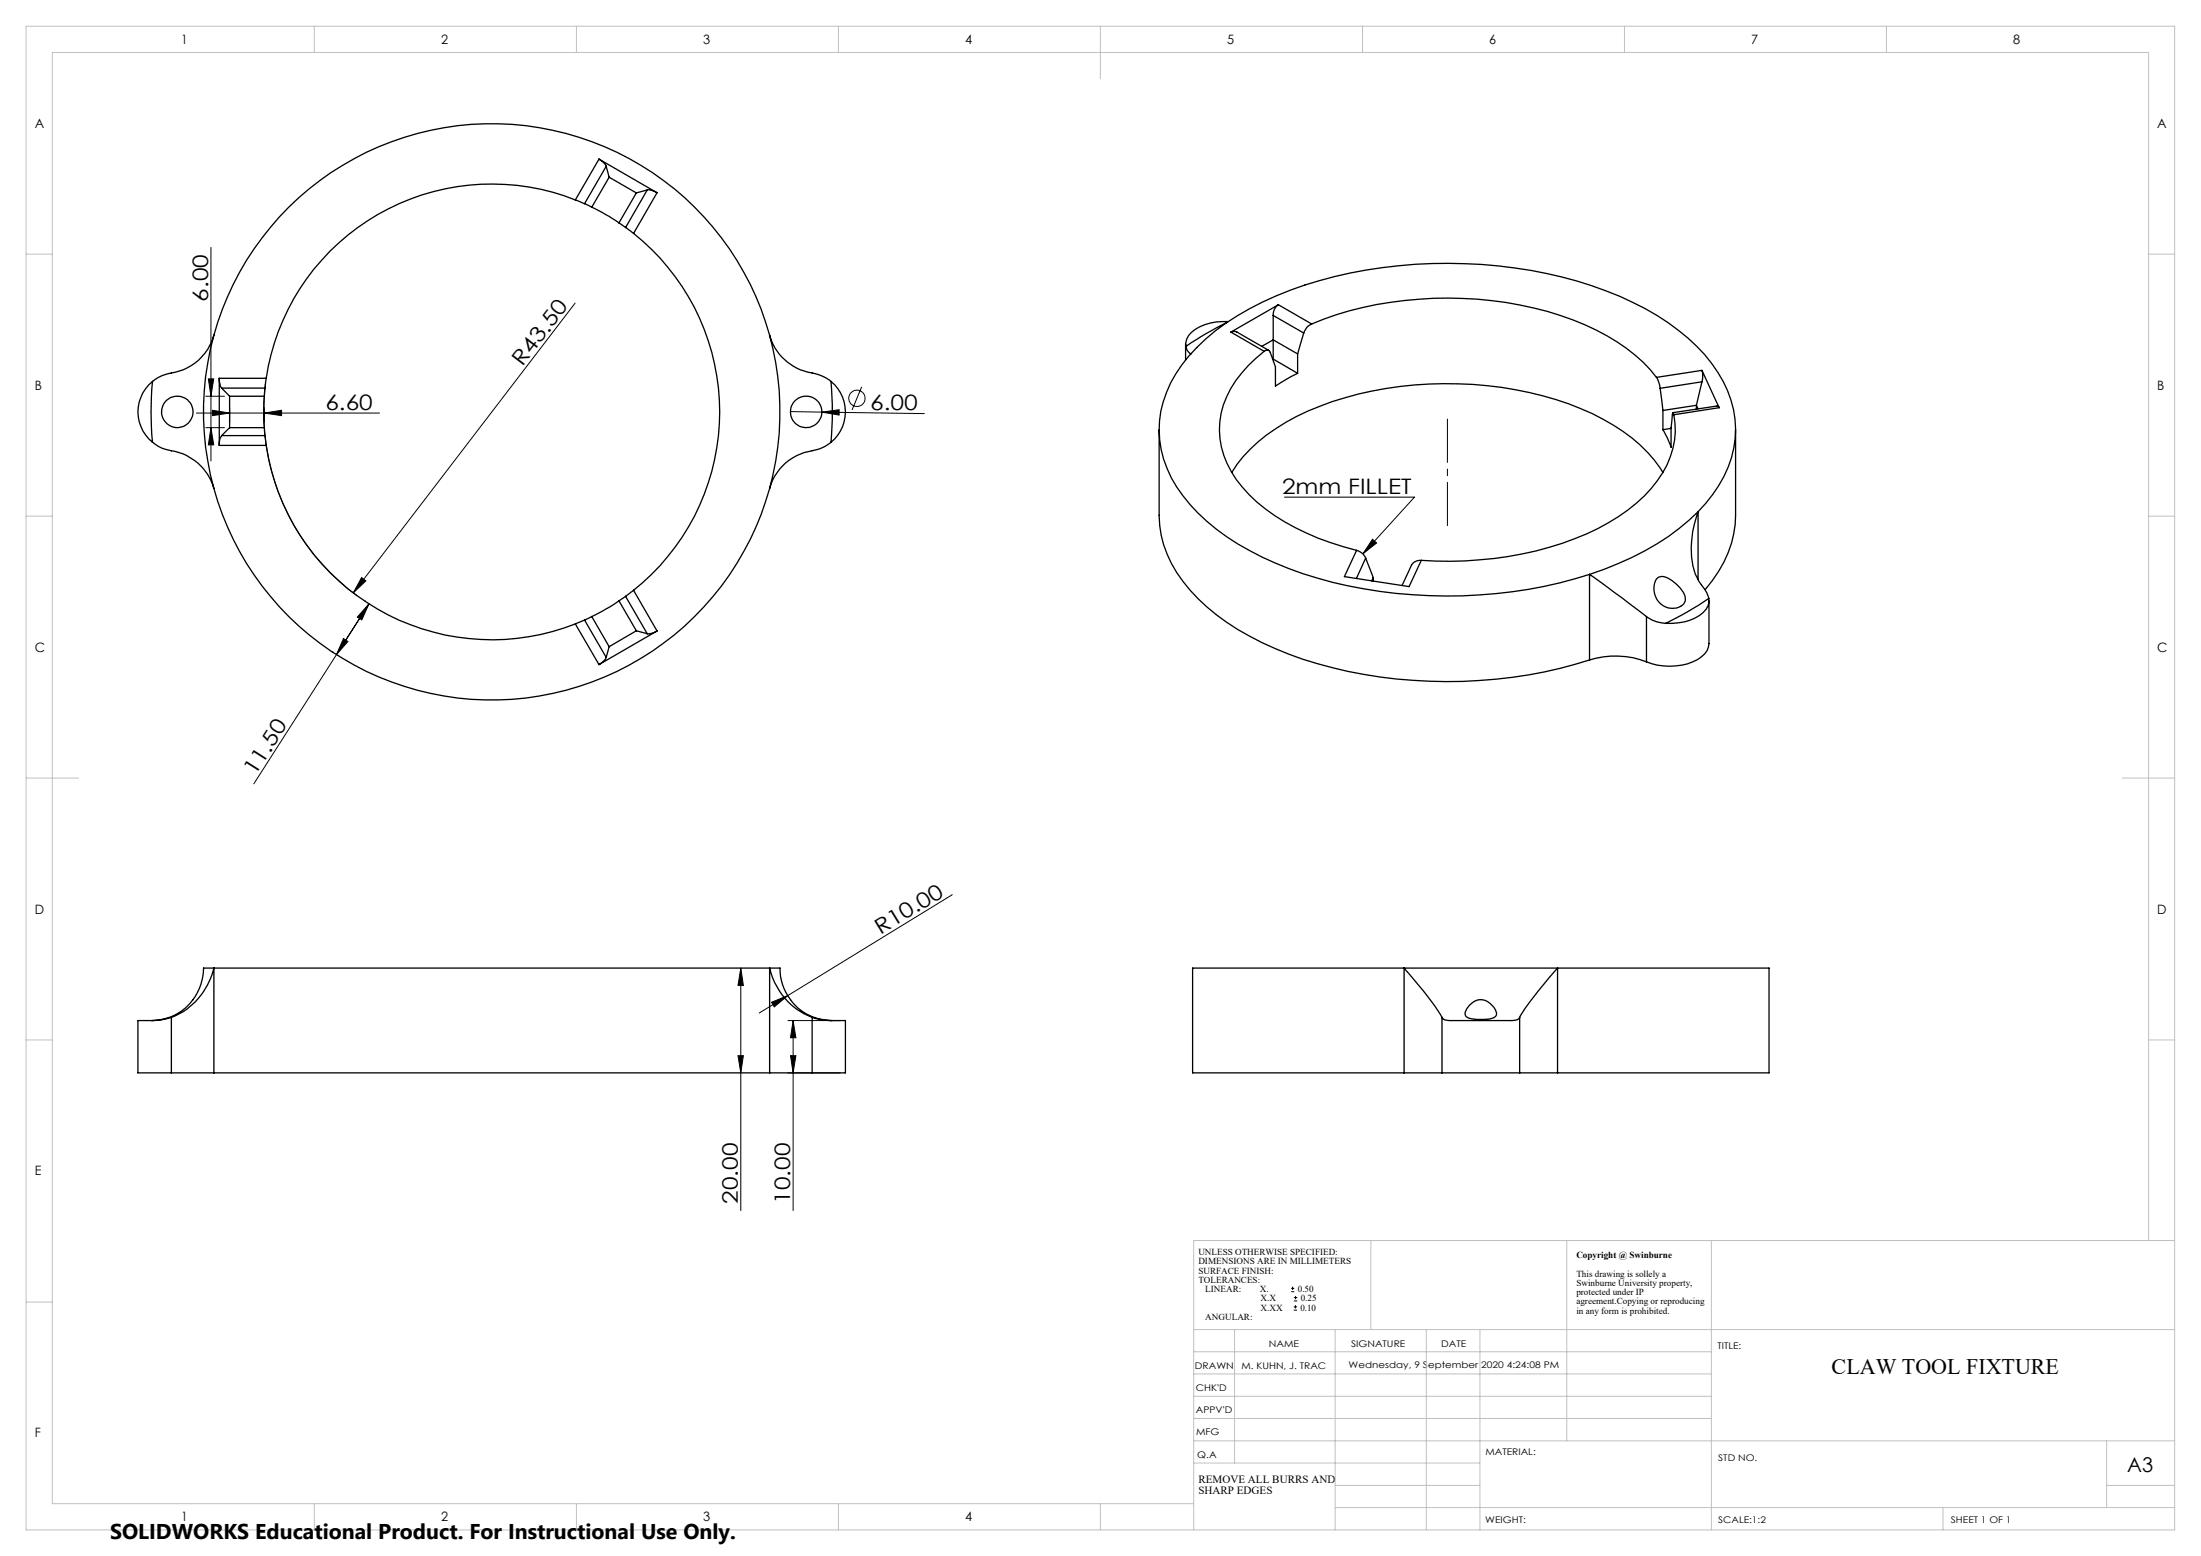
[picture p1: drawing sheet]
<svg xmlns="http://www.w3.org/2000/svg" width="420mm" height="297mm" viewBox="0 0 420 297" stroke-linecap="round" stroke-linejoin="round" font-family="sans-serif">
<g fill="none" stroke="#000" stroke-width=".19">
<path d="M40.3 47.2v40.8M109.7 57.9l-42.3 55.3M37.5 78.8h34.9M39.3 75.6h3.5M39.8 72.3h1l-.5 3.3zM40.5 78.3l3.3 .5-3.3 .5zM43.8 77.8v2.8M50.4 78.8l3.3-.5v1zM50.4 77.8v2.8M50.7 73.2a43.6 43.6 0 0 0 17.5 40.6M150.8 78.6l25.6 .3M156.8 78.7l3.3-.5v1z"/>
<path d="M164.4 73.8l-1.8 4.4M39.3 81.6h3.5M40.3 81.6l.5 3.3h-1zM245.1 94.9h24.8l-9.8 10.8M69 110.2l.8 .7-2.4 2.3zM69.6 114.7h.1M70.4 115.2l-1.4 3.1-.8-.5zM70.4 115.2l-22 34.4M261.9 102.9l.8 .7-2.6 2.1zM63.4 124.4h.1M65.5 121.9l.9 .5-2.2 2.6zM181.7 170.8l-36.8 22.6"/>
<path d="M141.4 184.8l.5 3.3h-1.1zM141.4 184.8v46.3M147.2 191.3l3.1-1.3-2.6 2.2zM150.4 194.8h9.9M151.3 194.8l.6 3.3h-1.1zM151.3 194.8v36.3M140.8 201.5h1.1l-.5 3.3zM150.4 204.8h9.9M150.8 201.5h1.1l-.6 3.3zM246.4 246.6h.6M246.4 245.9h.6M246.7 245.6v.6"/>
<path d="M246.9 250.1h.6M246.9 249.4h.6M246.9 248.3h.6M246.9 247.7h.6M247.2 249.1v.7M247.2 247.4v.6"/>
<circle cx="163.5" cy="76" r="1.55"/>
</g>
<path d="M276.2 80v20.3" fill="none" stroke="#000" stroke-width=".19" stroke-dasharray="15.2 1.3 1.3 1.3" stroke-dashoffset="7"/>
<g fill="none" stroke="#c0c0c0" stroke-width=".19">
<path d="M5 5h410v287h-410zM60 5v5M110 5v5M160 5v5M210 5v10M260 5v5M310 5v5M360 5v5M5 48.5h5M410 48.5h5M5 98.5h5M410 98.5h5"/>
<path d="M5 148.5h10M405 148.5h10M5 198.5h5M410 198.5h5M261.6 236.8v17M299 236.8v38.2M326.6 236.8v55.2M410 236.8v-226.8h-400v277h217.8M415 236.8h-187.2v55.2M5 248.5h5M227.8 253.8h187.2M227.8 258h98.8"/>
<path d="M235.6 253.8v25.5M254.8 253.8v38.2M272.2 253.8v38.2M282.4 253.8v38.2M227.8 270.8h98.8M227.8 266.5h98.8M227.8 262.3h98.8M227.8 279.3h54.6M227.8 275h187.2M402 275v12.8M60 287v5M110 287v5"/>
<path d="M160 287v5M210 287v5M254.8 287.8h160.2M254.8 283.5h27.6M370.8 287.8v4.2M402 283.5h13"/>
</g>
<g fill="#000">
<path d="M156.8 78.7l3.3-.5v1zM69 110.2l.8 .7-2.4 2.3zM261.9 102.9l.8 .7-2.6 2.1zM147.2 191.3l3.1-1.3-2.6 2.2z"/>
<path d="M40.5 78.3l3.3 .5-3.3 .5zM50.4 78.8l3.3-.5v1z"/>
<path d="M65.5 121.9l.9 .5-2.2 2.6zM70.4 115.2l-1.4 3.1-.8-.5z"/>
<path d="M141.4 184.8l.5 3.3h-1.1zM140.8 201.5h1.1l-.5 3.3zM39.8 72.3h1l-.5 3.3zM40.3 81.6l.5 3.3h-1z"/>
<path d="M150.8 201.5h1.1l-.6 3.3zM151.3 194.8l.6 3.3h-1.1z"/>
</g>
<g fill="none" stroke="#000" stroke-width=".25">
<path d="M109.8 38.2l1.7 .7M109.8 38.2a43.5 43.5 0 0 0-59 34M111.5 38.9l1.4 .6M112.9 39.5l3.3 1.8 1.9 1.2M114.3 30.4l.9 .7 .5 .6M114.3 30.4l-4.5 7.8M114.3 30.4l11.1 6.4M115.7 31.7l-4.2 7.2M115.7 31.7l.5 2.1M116.2 33.8l5.2 3M116.2 33.8l-3.3 5.7M121.4 36.8l-3.3 5.7"/>
<path d="M123.5 36.3l1 .1 .9 .4M123.5 36.3l-4.1 7.1M123.5 36.3l-2.1 .5M125.4 36.8l-4.5 7.8M118.1 42.5l1.3 .9M119.4 43.4l1.5 1.2M120.9 44.6a43.5 43.5 0 0 1 0 68.1M243.9 58.2l-.4 .4-.4 .6-.1 1M243.9 58.2l6.4 3.6M243.9 58.2l-9 5.2M29.1 72.8a59.8 59.8 0 0 0 0 11.6M29.1 72.8a7.4 7.4 0 0 0 0 11.6"/>
<path d="M40.8 64a10.3 10.3 0 0 1-9 7.4l-1.4 .5-1.3 .9M40.8 64a54.7 54.7 0 0 0 0 29.2M40.8 64a55 55 0 0 1 53-40.4 55 55 0 0 1 53.1 40.4M41.8 72.2l.2 1.3 .3 .6M41.8 72.2h9M41.8 72.2v12.8M42.3 74.1l1.5 1.5M42.3 74.1h8.3M43.8 75.6v6M43.8 75.6h6.6M50.4 75.6l-.1 1.5 .1 4.5M50.6 74.1l-.2 1.5"/>
<path d="M50.8 72.2l-.2 1.9M146.9 64a55.6 55.6 0 0 1 0 29.2M146.9 64a10.3 10.3 0 0 0 8.9 7.4l.3 .1a6.9 6.9 0 0 1 2.5 1.3M158.6 72.8a68.3 68.3 0 0 1 0 11.6M158.6 72.8a7.5 7.5 0 0 1 0 11.6M226.2 65.7v3M226.3 66.1l.3 .8 .7 .7M234 61.6a58.9 58.9 0 0 0-7.7 4.5M234.4 61.4a9 9 0 0 0-7.6 2.7l-.5 1.3v.7M234.9 63.4l.6-.2 .5 .2 6.1 3.5M234.9 63.4l6.3 3.7M240.8 66.1l2.2-1.2 4.6 2.7"/>
<path d="M241.2 67.1a21.1 21.1 0 0 0-8.2 11.8 16.1 16.1 0 0 0 4.1 14.1 36.2 36.2 0 0 0 14.4 9.7l4.8 1.6 2.6 .8M241.2 67.1l.7-.3 .5 .4 1 2.8v3.7l4.2-2.4M243 60.2v8.3M243 60.2l5.8 3.4M243 68.5l-.1 .1M243 68.5l4.6 2.8M247.6 67.6v3.7M248.8 63.6l-1.2 4M250.3 61.8a69.7 69.7 0 0 1 34.4-4.4 56.9 56.9 0 0 1 23.9 7.9 29.4 29.4 0 0 1 7.5 6.7M250.3 61.8a2.91 2.91 0 0 0-1.5 1.8M316.1 72l.4 .8 .3 1.3M316.8 74.1l.5 4.2"/>
<path d="M317.3 78.3v3.7M319.4 79.2a16.3 16.3 0 0 1-4.3 14.1 38 38 0 0 1-17 10.4 70.3 70.3 0 0 1-26.9 3.3M319.4 79.2l-.2-.4-.3 2.9v3.7l-.7-1.7-.9-1.7M323.7 77.4l.3 .6M323.7 77.4l-6.4 .9M323.7 77.4v.7M324.8 70.7l.1 .6-.1 1.6M324.8 70.7l-8.7 1.3M324.8 70.7l3.2 7.1M324.8 72.9l-1.1 4.5M324.8 72.9l-8 1.2M328 77.8v-.2l-.4-.1-8.4 1.3"/>
<path d="M328 77.8l-8.6 1.4M29.1 84.4l1.2 .9 1.5 .5a10.3 10.3 0 0 1 9 7.4M40.8 93.2a55 55 0 0 0 53 40.4 55 55 0 0 0 53.1-40.4M41.8 85h9M42.3 83.1l-.4 .8-.1 1.1M42.3 83.1h8.3M43.8 81.6l-1.5 1.5M43.8 81.6h6.6M50.4 81.6l.2 1.5M50.6 83.1l.2 1.9M50.8 85a43.5 43.5 0 0 0 59 34.1M158.6 84.4a7.5 7.5 0 0 1-3.6 1.6 9.9 9.9 0 0 0-8.1 7.2"/>
<path d="M221.2 82v16.4a21 21 0 0 0 5.9 14.2 44.3 44.3 0 0 0 16.2 11.2 86.2 86.2 0 0 0 39 6.1 84.3 84.3 0 0 0 21-3.9M235.1 90.2a28 28 0 0 1 10.3-9.6 63.2 63.2 0 0 1 32.9-7.3 63.2 63.2 0 0 1 27.6 6.7 28.6 28.6 0 0 1 11.4 10.2M318.9 81.8l-1.6 .2M324 97.7a22.7 22.7 0 0 0 7.2-15.8 21.9 21.9 0 0 0-5.9-14.2 45.4 45.4 0 0 0-16.2-11.2 88.6 88.6 0 0 0-45.3-5.4 69.8 69.8 0 0 0-29.8 10.6 29.9 29.9 0 0 0-11.4 13.2 19.5 19.5 0 0 0 3.1 19.7 40.6 40.6 0 0 0 15.1 11.7 82.4 82.4 0 0 0 35.1 7.5 88.9 88.9 0 0 0 27.4-4.2M324 97.7a49.3 49.3 0 0 1-17.9 11l-2.8 .9M324 97.7a18.5 18.5 0 0 0-.5 11.9l.7 1.4 1.5 2.1 .4 1.1M324 97.7v12.9M331.2 82v16.4a21.6 21.6 0 0 1-5.8 14.1M109.8 119.1l4.5 7.8M111.5 118.4l-1.7 .7M111.5 118.4l4.2 7.1M112.9 117.7l-1.4 .7"/>
<path d="M112.9 117.7l3.3 5.7M118.1 114.7l-1.9 1.2-3.3 1.8M118.1 114.7l3.3 5.7M119.4 113.8l-1.3 .9M119.4 113.8l4.1 7.2M120.9 112.7l-1.5 1.1M120.9 112.7l4.5 7.7M258.9 105.1l1.1 .6 .6 .8M258.9 105.1l-2.4 5 12.4 1.9 2.3-5M260.6 106.5l1.4 3.7M260.6 106.5l-1.8 3.9M262 110.2v.7"/>
<path d="M262 110.2l-.2 .7M271.2 107l-.9 .1-.8 .6-2 4.1M303.3 109.6l10.9 8.1M303.3 109.6v16.4M314.2 117.7a6.9 6.9 0 0 0 3.7 1.3M314.2 117.7v8.6M316.3 110.3a2.55 2.55 0 0 1 2.8 .5l1.6 1.5a2.39 2.39 0 0 1 .6 2.9 3.5 3.5 0 0 1-3.9 .4 3.5 3.5 0 0 1-1.8-3.6l.2-1zM326.1 114.2a65 65 0 0 1-8.2 4.8M326.1 114.2a3.7 3.7 0 0 1-2.6 3.8 10.8 10.8 0 0 1-5.6 1M326.1 114.7v8.1a4.2 4.2 0 0 1-3.1 3.5 11.9 11.9 0 0 1-8.8 0M115.7 125.5l-.6 .8-.8 .6M116.2 123.4l-.5 2.1"/>
<path d="M121.4 120.4l-5.2 3M121.4 120.4l2.1 .6M125.4 120.4l-1.1 .5-.8 .1M125.4 120.4l-11.1 6.5M303.3 126a16.5 16.5 0 0 1 10.9 .3M32.7 194.2a19.5 19.5 0 0 1-6.4 .6v10h6.4M32.7 194.2v10.6M40.8 184.8h-2a9.9 9.9 0 0 1-10 10M40.8 184.8h106.1M40.8 184.8a13.5 13.5 0 0 1-8.1 9.4M40.8 184.8v20M146.9 184.8h1.9a10.1 10.1 0 0 0 6 9.2l2 .6 2 .2"/>
<path d="M146.9 184.8a13.2 13.2 0 0 0 8.1 9.4M146.9 184.8v20M155 194.2a17.8 17.8 0 0 0 6.3 .6v10h-6.3M155 194.2v10.6M267.9 184.8l2.4 2.7a44.5 44.5 0 0 1 4.9 6.7M267.9 184.8h29.3M267.9 184.8h-40.3v20h40.3M267.9 184.8v20M275.2 194.2a1.52 1.52 0 0 0 1.6 .6h11.9a1.49 1.49 0 0 0 1.3-.6M275.2 194.2v10.6M280.4 191.9a2.76 2.76 0 0 1 4.6 .3l.3 .4a1.07 1.07 0 0 1 .2 1.3 1.07 1.07 0 0 1-1.1 .5 6.6 6.6 0 0 1-4.7-.4 1.49 1.49 0 0 1 .5-1.8zM290 194.2v10.6"/>
<path d="M297.2 184.8l-.5 .6a54.9 54.9 0 0 0-6.7 8.8M297.2 184.8h40.4v20h-40.4M297.2 184.8v20M32.7 204.8h8.1M40.8 204.8h106.1M146.9 204.8h8.1M267.9 204.8h7.3M275.2 204.8h14.8M290 204.8h7.2"/>
<circle cx="33.8" cy="78.6" r="2.99"/>
<circle cx="153.8" cy="78.6" r="3"/>
</g>
<text font-size="4.2" x="349.5" y="262.3">CLAW TOOL FIXTURE</text>
<g font-size="4.1">
<text x="39.7" y="57.5" transform="rotate(-90 39.7 57.5)">6.00</text>
<text x="99.7" y="70" transform="rotate(-53 99.7 70)">R43.50</text>
<text x="62.1" y="78.2">6.60</text>
<text x="166.1" y="78.2" transform="rotate(1 166.1 78.2)">6.00</text>
<text x="244.6" y="94.3">2mm FILLET</text>
<text x="48.7" y="148.2" transform="rotate(-57 48.7 148.2)">11.50</text>
<text x="168" y="178.5" transform="rotate(-32 168 178.5)">R10.00</text>
<text x="140.8" y="229.8" transform="rotate(-90 140.8 229.8)">20.00</text>
<text x="150.8" y="229.8" transform="rotate(-90 150.8 229.8)">10.00</text>
<text x="21" y="293.7">SOLIDWORKS Educational Product. For Instructional Use Only.</text>
</g>
<text font-size="3.9" x="405.9" y="280.9">A3</text>
<g font-size="2.5">
<text x="34.6" y="8.4">1</text>
<text x="84.2" y="8.4">2</text>
<text x="134.2" y="8.4">3</text>
<text x="184.2" y="8.4">4</text>
<text x="234.2" y="8.4">5</text>
<text x="284.2" y="8.4">6</text>
<text x="334.2" y="8.4">7</text>
<text x="384.2" y="8.4">8</text>
<text x="6.7" y="24.4">A</text>
<text x="411.7" y="24.4">A</text>
<text x="6.7" y="74.4">B</text>
<text x="411.7" y="74.4">B</text>
<text x="6.7" y="124.4">C</text>
<text x="411.7" y="124.4">C</text>
<text x="6.7" y="174.4">D</text>
<text x="411.7" y="174.4">D</text>
<text x="6.7" y="224.4">E</text>
<text x="6.7" y="274.4">F</text>
<text x="34.6" y="290.4">1</text>
<text x="84.2" y="290.4">2</text>
<text x="134.2" y="290.4">3</text>
<text x="184.2" y="290.4">4</text>
</g>
<g font-size="2.1">
<text x="228.7" y="283.1">REMOVE ALL BURRS AND</text>
<text x="228.7" y="285.2">SHARP EDGES</text>
</g>
<g font-size="1.8">
<text x="228.7" y="239.6">UNLESS OTHERWISE SPECIFIED:</text>
<text x="228.7" y="241.3">DIMENSIONS ARE IN MILLIMETERS</text>
<text x="228.7" y="243.1">SURFACE FINISH:</text>
<text x="228.7" y="244.9">TOLERANCES:</text>
<text x="300.8" y="240.1">Copyright @ Swinburne</text>
<text x="300.8" y="243.7">This drawing is sollely a</text>
<text x="300.8" y="245.4">Swinburne University property,</text>
<text x="230" y="251.9">ANGULAR:</text>
<text x="230" y="246.6">LINEAR:</text>
<text x="240.4" y="246.6">X.</text>
<text x="240.5" y="250.2">X.XX</text>
<text x="240.6" y="248.4">X.X</text>
<text x="247.7" y="246.6">0.50</text>
<text x="248.2" y="250.2">0.10</text>
<text x="248.2" y="248.4">0.25</text>
<text x="300.8" y="247.2">protected under IP</text>
<text x="300.8" y="248.9">agreement.Copying or reproducing</text>
<text x="300.8" y="250.7">in any form is prohibited.</text>
</g>
<g font-size="1.7">
<text x="242.1" y="257.2">NAME</text>
<text x="257.8" y="257.1">SIGNATURE</text>
<text x="275" y="257.1">DATE</text>
<text x="327.8" y="257.4">TITLE:</text>
<text x="228" y="261.3">DRAWN</text>
<text x="236.9" y="261.3">M. KUHN, J. TRAC</text>
<text x="257.4" y="261.1">Wednesday, 9 September 2020 4:24:08 PM</text>
<text x="228.2" y="269.6">APPV'D</text>
<text x="228.2" y="265.5">CHK'D</text>
<text x="228.3" y="274">MFG</text>
<text x="228.5" y="278.3">Q.A</text>
<text x="283.4" y="277.7">MATERIAL:</text>
<text x="327.9" y="278.8">STD NO.</text>
<text x="283.4" y="290.7">WEIGHT:</text>
<text x="327.9" y="290.8">SCALE:1:2</text>
<text x="372.3" y="290.8">SHEET 1 OF 1</text>
</g>
</svg>
